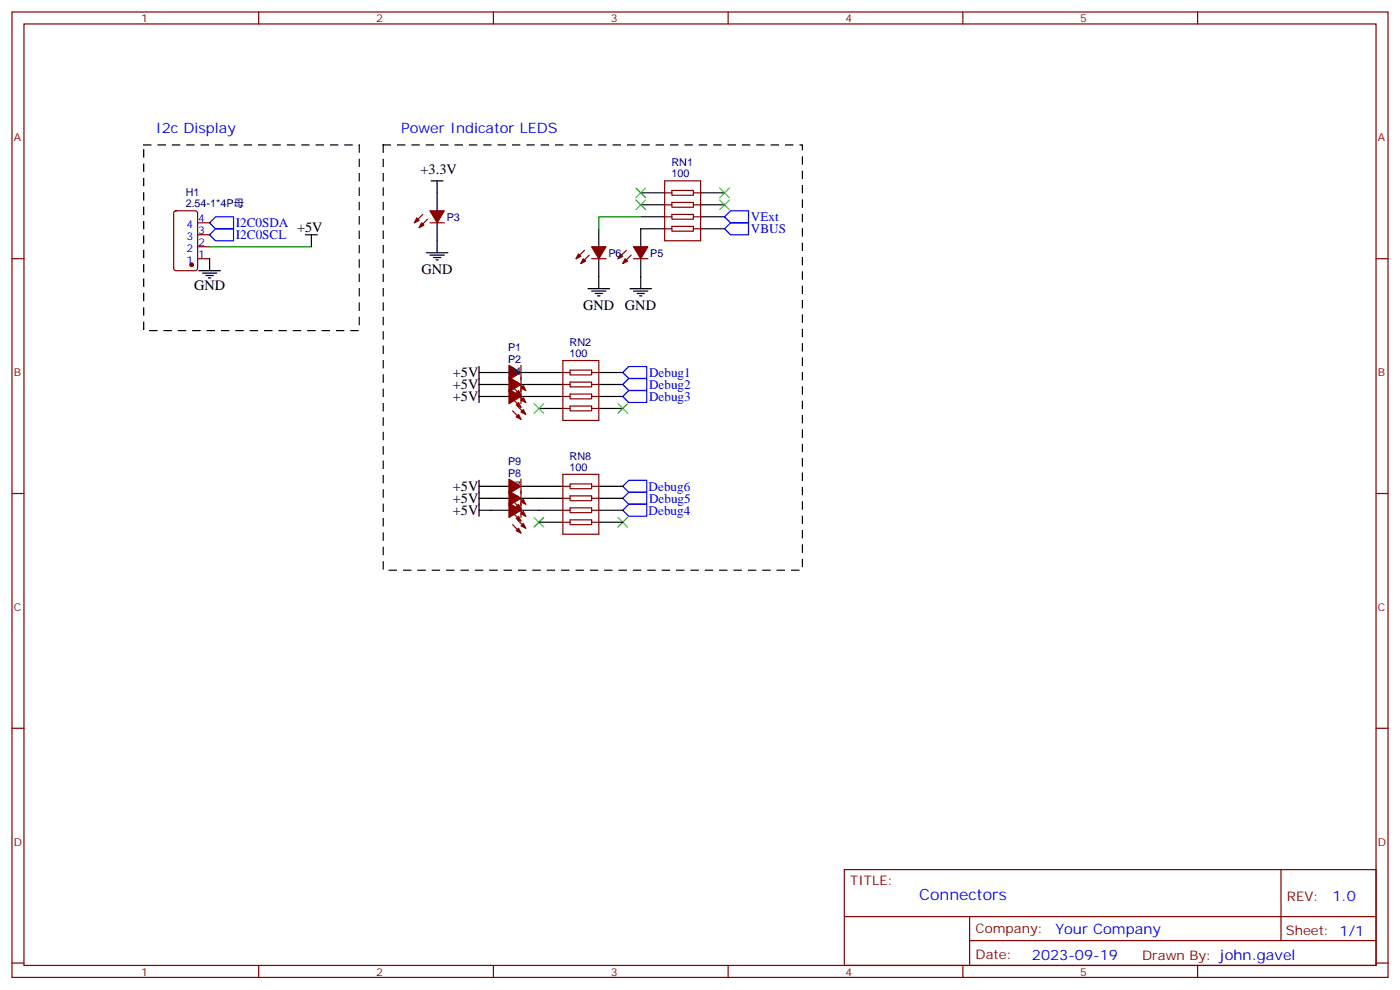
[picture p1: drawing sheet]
<svg xmlns="http://www.w3.org/2000/svg" width="412mm" height="292mm" viewBox="0 0 412 292" stroke-linecap="round" stroke-linejoin="round" font-family="sans-serif">
<g fill="none" stroke="#870000" stroke-width=".35">
<path d="M3.5 3.5h405.4v284.4h-405.4zM7.1 7.1h398.2v277.2h-398.2zM76.2 3.5v3.6M145.3 3.5v3.6M214.5 3.5v3.6M283.6 3.5v3.6M352.8 3.5v3.6M195.8 53.3h10.6v17.6h-10.6zM195.8 56.8h2.1M197.9 56.1h6.4v1.4h-6.4zM197.9 59.6h6.4v1.4h-6.4zM204.3 56.8h2.1"/>
<path d="M3.5 76.2h3.6M51.4 62.3l.5-.2h5.6l.7 .4v16.5l-.5 .7h-5.8l-.7-.4v-16.5zM58.2 76.2h3.5M58.2 72.7h3.5M58.2 69.1h3.5M58.2 65.6h3.5M124.5 63.1l-2.4 2.5M125.9 64.6l-2.4 2.4M126.6 65.6h4.3M172.2 73.7l-2.5 2.5M173.6 75.1l-2.5 2.5M174.3 76.2h4.2"/>
<path d="M184.5 73.7l-2.5 2.5M185.9 75.1l-2.5 2.5M186.6 76.2h4.3M195.8 67.4h2.1M195.8 63.9h2.1M195.8 60.3h2.1M197.9 63.1h6.4v1.5h-6.4zM197.9 66.7h6.4v1.4h-6.4zM204.3 67.4h2.1M204.3 63.9h2.1M204.3 60.3h2.1M405.3 76.2h3.6"/>
<path d="M151 113.9l2.5 2.5M151 117.5l2.5 2.4M152.4 112.5l2.5 2.5M152.4 116.1l2.5 2.4M152.4 119.6l2.5 2.5M153.5 107.6v11.3M165.8 106.2h10.6v17.6h-10.6zM165.8 109.7h2.1M165.8 116.8h2.1M165.8 113.2h2.1M167.9 109h6.4v1.4h-6.4zM167.9 112.5h6.4v1.4h-6.4z"/>
<path d="M167.9 116.1h6.4v1.4h-6.4zM167.9 119.6h6.4v1.4h-6.4zM174.3 109.7h2.1M174.3 116.8h2.1M174.3 113.2h2.1M151 121l2.5 2.5M165.8 120.3h2.1M165.8 139.7h10.6v17.6h-10.6zM174.3 120.3h2.1M3.5 145.3h3.6M151 154.5l2.5 2.5M151 151l2.5 2.5"/>
<path d="M151 147.5l2.5 2.4M152.4 153.1l2.5 2.5M152.4 149.6l2.5 2.4M152.4 146.1l2.5 2.4M153.5 141.1v11.3M165.8 153.8h2.1M165.8 143.2h2.1M165.8 150.3h2.1M165.8 146.8h2.1M167.9 142.5h6.4v1.4h-6.4zM167.9 146.1h6.4v1.4h-6.4zM167.9 149.6h6.4v1.4h-6.4z"/>
<path d="M167.9 153.1h6.4v1.4h-6.4zM174.3 153.8h2.1M174.3 143.2h2.1M174.3 150.3h2.1M174.3 146.8h2.1M405.3 145.3h3.6M3.5 214.5h3.6M405.3 214.5h3.6M248.7 256.1h156.6v28.2h-156.6zM377.3 256.1v20.9M248.7 270h156.5M285.6 277h119.6"/>
<path d="M285.6 270v14.1M3.5 283.6h3.6M76.2 284.3v3.6M145.3 284.3v3.6M214.5 284.3v3.6M283.6 284.3v3.6M352.8 284.3v3.6M405.3 283.6h3.6"/>
</g>
<g fill="#870000" stroke="#870000" stroke-width=".35">
<path d="M126.6 62.1h4.3l-2.1 3.5z"/>
<path d="M124.2 65.6l.7 .7-1.4 .7z"/>
<path d="M122.8 64.2l.7 .7-1.4 .7z"/>
<path d="M186.6 72.7h4.3l-2.2 3.5z"/>
<path d="M184.1 76.2l.8 .7-1.5 .7z"/>
<path d="M182.7 74.8l.7 .7-1.4 .7z"/>
<path d="M174.3 72.7h4.2l-2.1 3.5z"/>
<path d="M171.8 76.2l.7 .7-1.4 .7z"/>
<path d="M170.4 74.8l.7 .7-1.4 .7z"/>
<path d="M149.9 107.6l3.6 2.1-3.6 2.1z"/>
<path d="M153.5 114.3l.7-.7 .7 1.4z"/>
<path d="M152 115.7l.8-.7 .7 1.4z"/>
<path d="M149.9 111.1l3.6 2.1-3.6 2.2z"/>
<path d="M153.5 117.8l.7-.7 .7 1.4z"/>
<path d="M152.8 118.5l.7 1.4-1.5-.7z"/>
<path d="M149.9 114.7l3.6 2.1-3.6 2.1z"/>
<path d="M153.5 121.4l.7-.7 .7 1.4z"/>
<path d="M152 122.8l.8-.7 .7 1.4z"/>
<path d="M149.9 148.2l3.6 2.1-3.6 2.1z"/>
<path d="M153.5 154.9l.7-.7 .7 1.4z"/>
<path d="M152 156.3l.8-.7 .7 1.4z"/>
<path d="M149.9 144.6l3.6 2.2-3.6 2.1z"/>
<path d="M153.5 151.3l.7-.7 .7 1.4z"/>
<path d="M152.8 152l.7 1.5-1.5-.7z"/>
<path d="M149.9 141.1l3.6 2.1-3.6 2.1z"/>
<path d="M153.5 147.8l.7-.7 .7 1.4z"/>
<path d="M152 149.2l.8-.7 .7 1.4z"/>
<circle cx="56.4" cy="78" r=".53"/>
</g>
<g fill="none" stroke="#000" stroke-width=".35">
<path d="M127 53.3h3.5M128.8 53.3v8.8M188.7 56.8h7.1M206.4 56.8h7M58.6 79.7h6.3M61.7 76.2v3.5M90 69.1h3.5M91.7 69.1v3.6M125.6 74.4h6.3M126.6 75.1h4.3M127.7 75.8h2.1M128.4 76.6h.7"/>
<path d="M128.8 65.6v8.8M176.4 67.4v5.3M176.4 76.2v8.8M188.7 60.3h7.1M188.7 63.9h7.1M188.7 76.2v8.8M195.8 67.4h-7.1v5.3M206.4 60.3h7M206.4 63.9h7M206.4 67.4h7M59.6 80.4h4.3M60.7 81.1h2.1"/>
<path d="M61.4 81.8h.7M173.2 85h6.4M174.3 85.7h4.2M175.3 86.4h2.1M176 87.1h.7M185.6 85h6.3M186.6 85.7h4.3M187.7 86.4h2.1M188.4 87.1h.7M141.1 109.7h8.8M141.1 113.2h8.8M141.1 116.8h8.8"/>
<path d="M141.1 108v10.5M153.5 109.7h12.3M153.5 113.2h12.3M153.5 116.8h12.3M176.4 109.7h7M176.4 113.2h7M176.4 116.8h7M158.7 120.3h7.1M176.4 120.3h7M141.1 141.5v10.5M141.1 150.3h8.8M141.1 146.8h8.8"/>
<path d="M141.1 143.2h8.8M153.5 150.3h12.3M153.5 146.8h12.3M153.5 143.2h12.3M158.7 153.8h7.1M176.4 150.3h7M176.4 146.8h7M176.4 143.2h7M176.4 153.8h7"/>
</g>
<path d="M61.7 69.1l1.8-1.7h5.3v3.5h-5.3zM61.7 65.6l1.8-1.7h5.3v3.5h-5.3zM213.4 63.9l1.8-1.8h5.3v3.5h-5.3zM213.4 67.4l1.8-1.8h5.3v3.5h-5.3zM183.4 109.7l1.8-1.7h5.3v3.5h-5.3zM183.4 113.2l1.8-1.7h5.3v3.5h-5.3zM183.4 116.8l1.8-1.8h5.3v3.5h-5.3zM183.4 150.3l1.8-1.8h5.3v3.5h-5.3zM183.4 146.8l1.8-1.8h5.3v3.5h-5.3zM183.4 143.2l1.8-1.7h5.3v3.5h-5.3z" fill="none" stroke="#00f" stroke-width=".35"/>
<path d="M61.7 72.7h30M188.7 63.9h-12.3v3.5" fill="none" stroke="#008700" stroke-width=".35"/>
<path d="M42.3 42.7h63.5v54.7h-63.5zM112.9 42.7h123.5v125.2h-123.5z" fill="none" stroke="#000" stroke-width=".35" stroke-dasharray="2.1 2.1"/>
<g fill="none" stroke="#3c3" stroke-width=".35">
<path d="M187.3 55.4l2.8 2.8M187.3 58.9l2.8 2.8M190.1 55.4l-2.8 2.8M190.1 58.9l-2.8 2.8M212 58.9l2.8 2.8M212 55.4l2.8 2.8M214.8 58.9l-2.8 2.8M214.8 55.4l-2.8 2.8M157.3 118.9l2.9 2.8M160.2 118.9l-2.9 2.8M182 118.9l2.9 2.8M184.9 118.9l-2.9 2.8"/>
<path d="M157.3 152.4l2.9 2.8M160.2 152.4l-2.9 2.8M182 152.4l2.9 2.8M184.9 152.4l-2.9 2.8"/>
</g>
<text font-size="4.6" fill="#00f" x="270.8" y="265.1">Connectors</text>
<g font-size="4.2" fill="#00f">
<text x="45.9" y="39.2">I2c Display</text>
<text x="118.2" y="39.2">Power Indicator LEDS</text>
<text x="392.5" y="265.4">1.0</text>
<text x="310.9" y="274.9">Your Company</text>
<text x="304" y="282.7">2023-09-19</text>
</g>
<g font-size="4.2">
<text x="123.9" y="51.2">+3.3V</text>
<text x="87.5" y="68.4">+5V</text>
<text x="124.1" y="80.6">GND</text>
<text x="57.1" y="85.4">GND</text>
<text x="171.7" y="91.2">GND</text>
<text x="184.1" y="91.2">GND</text>
<text x="133.4" y="111.1">+5V</text>
<text x="133.4" y="114.6">+5V</text>
<text x="133.4" y="118.2">+5V</text>
<text x="133.4" y="148.1">+5V</text>
<text x="133.4" y="144.6">+5V</text>
<text x="133.4" y="151.7">+5V</text>
</g>
<g font-size="3.9" fill="#00f">
<text x="221.2" y="65.2">VExt</text>
<text x="69.4" y="66.9">I2C0SDA</text>
<text x="69.5" y="70.5">I2C0SCL</text>
<text x="221.2" y="68.7">VBUS</text>
<text x="191.2" y="111">Debug1</text>
<text x="191.2" y="114.6">Debug2</text>
<text x="191.2" y="118.1">Debug3</text>
<text x="191.1" y="144.5">Debug6</text>
<text x="191.2" y="148.1">Debug5</text>
<text x="191.1" y="151.6">Debug4</text>
</g>
<g font-size="3.9" fill="#800">
<text x="250.5" y="260.7">TITLE:</text>
<text x="379.1" y="265.4">REV:</text>
<text x="287.4" y="274.9">Company:</text>
<text x="378.7" y="275.5">Sheet: 1/1</text>
<text x="287.4" y="282.6">Date:</text>
<text x="336.4" y="282.7">Drawn By: john.gavel</text>
</g>
<g font-size="3.2" fill="#800">
<text x="41.6" y="6.5">1</text>
<text x="110.8" y="6.5">2</text>
<text x="179.9" y="6.5">3</text>
<text x="249.1" y="6.5">4</text>
<text x="318.2" y="6.5">5</text>
<text x="4.1" y="41.6">A</text>
<text x="405.9" y="41.6">A</text>
<text x="4.1" y="110.8">B</text>
<text x="405.9" y="110.8">B</text>
<text x="4.1" y="179.9">C</text>
<text x="405.9" y="179.9">C</text>
<text x="4.1" y="249.1">D</text>
<text x="405.9" y="249.1">D</text>
<text x="41.6" y="287.3">1</text>
<text x="110.8" y="287.3">2</text>
<text x="179.9" y="287.3">3</text>
<text x="249.1" y="287.3">4</text>
<text x="318.2" y="287.3">5</text>
</g>
<g font-size="3.2" fill="#000080">
<text x="197.8" y="52.2">100</text>
<text x="197.8" y="49">RN1</text>
<text x="54.7" y="57.8">H1</text>
<text x="54.7" y="61">2.54-1*4P母</text>
<text x="131.6" y="65">P3</text>
<text x="179.2" y="75.6">P6</text>
<text x="191.6" y="75.6">P5</text>
<text x="167.8" y="102">RN2</text>
<text x="149.7" y="103.3">P1</text>
<text x="149.7" y="106.8">P2</text>
<text x="167.8" y="105.1">100</text>
<text x="149.7" y="110.4">P4</text>
<text x="149.7" y="136.8">P9</text>
<text x="167.8" y="135.5">RN8</text>
<text x="149.7" y="143.9">P7</text>
<text x="149.7" y="140.4">P8</text>
<text x="167.8" y="138.6">100</text>
</g>
<g font-size="3.2" fill="#00f">
<text x="58.4" y="65.3">4</text>
<text x="54.9" y="70.6">3</text>
<text x="54.9" y="67">4</text>
<text x="58.4" y="68.8">3</text>
<text x="54.9" y="77.6">1</text>
<text x="54.9" y="74.1">2</text>
<text x="58.4" y="75.8">1</text>
<text x="58.4" y="72.3">2</text>
</g>
</svg>
